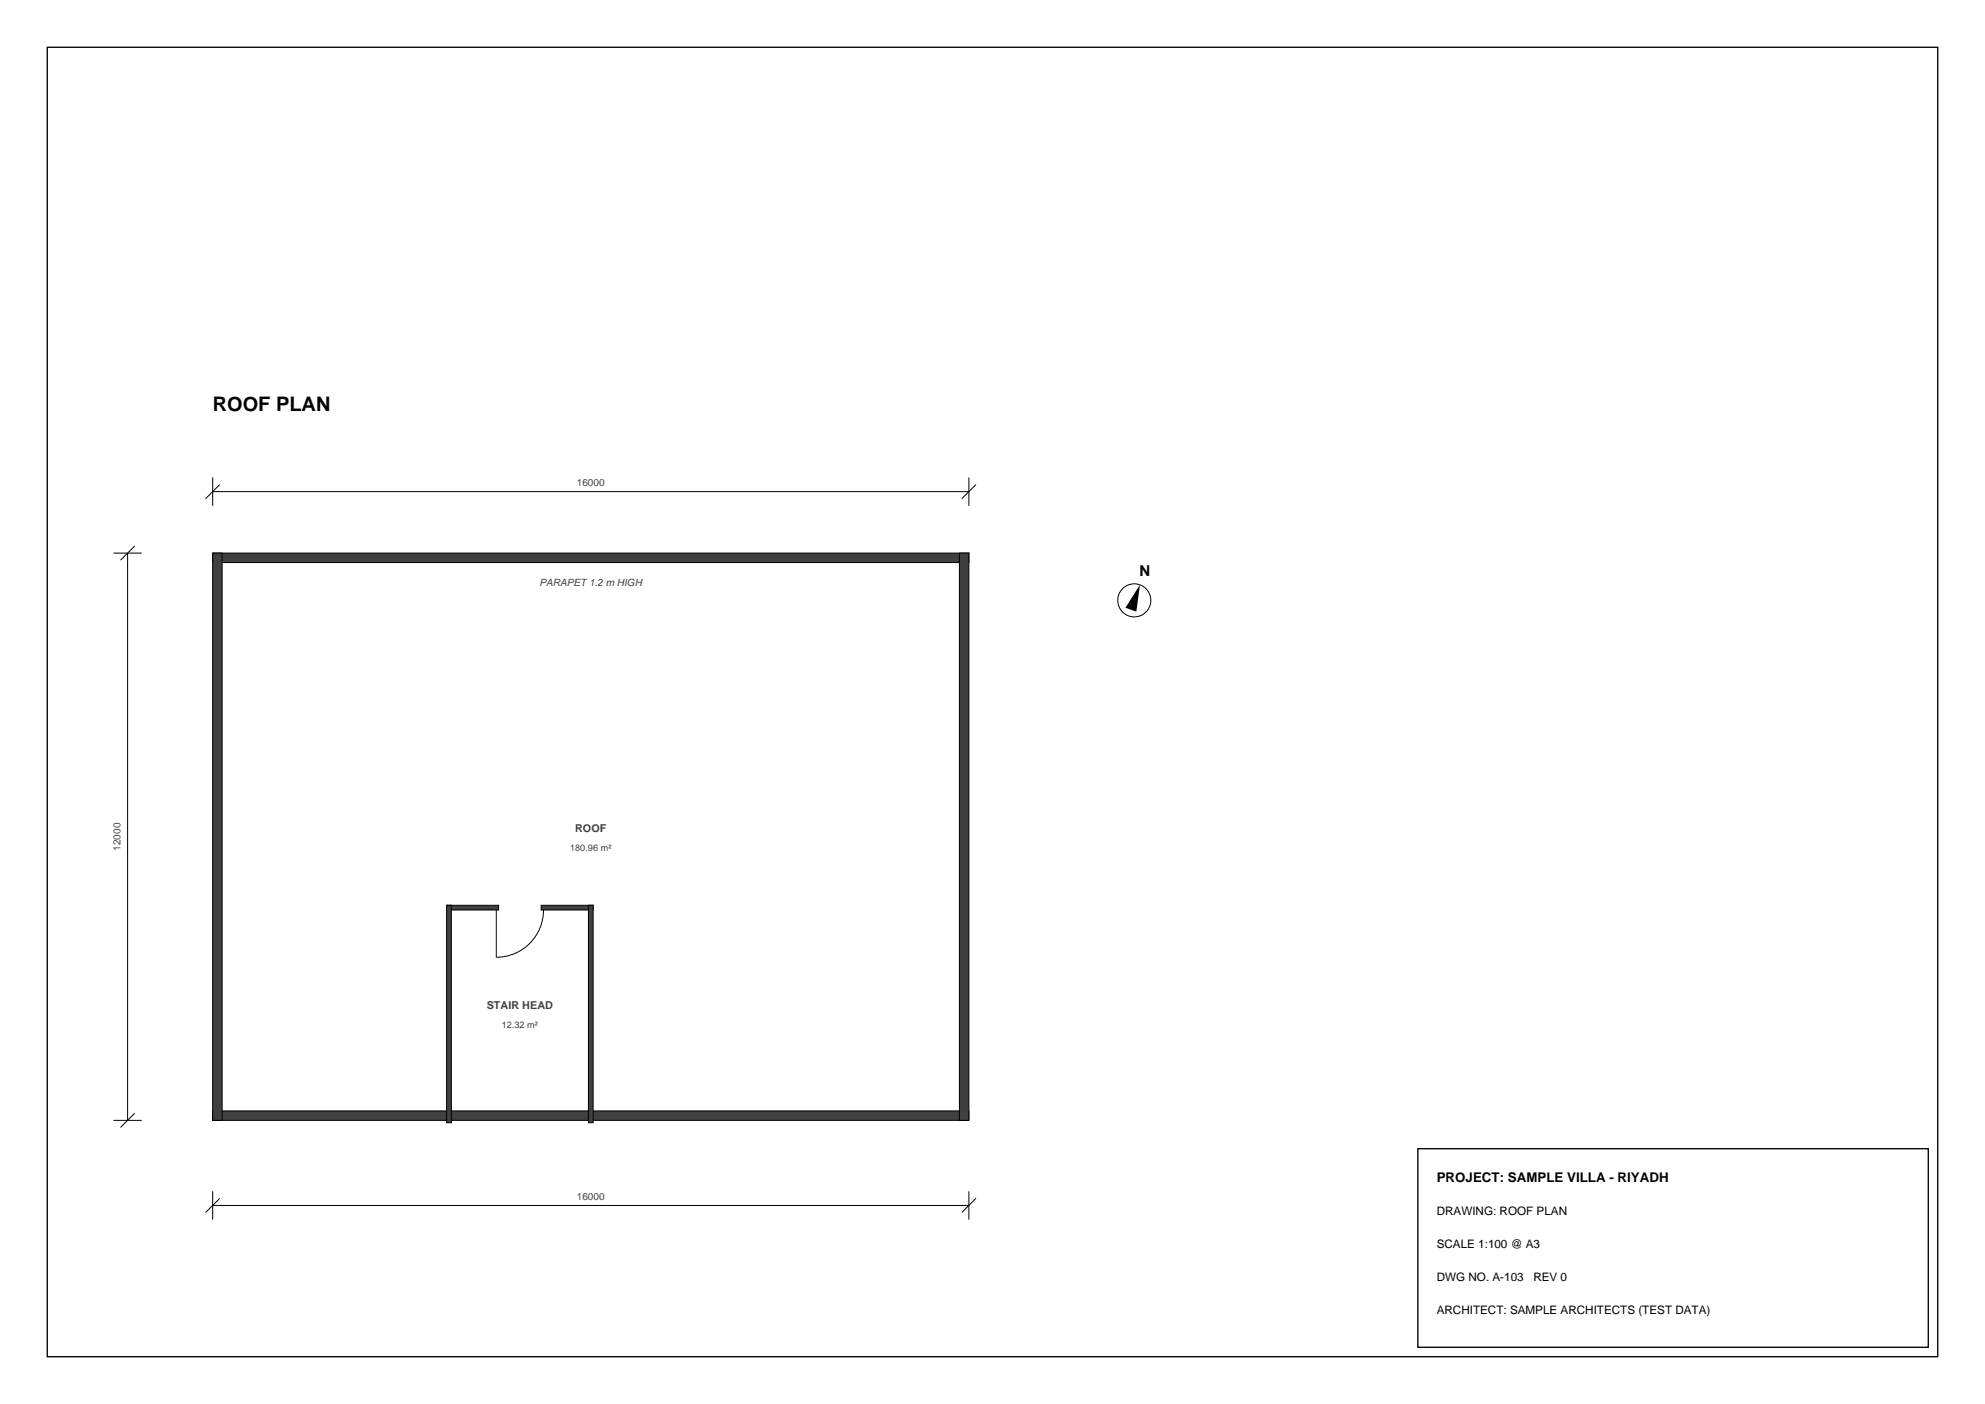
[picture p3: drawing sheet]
<svg xmlns="http://www.w3.org/2000/svg" width="420mm" height="297mm" viewBox="0 0 420 297" stroke-linecap="round" stroke-linejoin="round" font-family="sans-serif">
<g fill="#404040" stroke="#000" stroke-width=".21">
<path d="M45 117h160v2h-160z" fill-rule="evenodd"/>
<path d="M45 235h160v2h-160z" fill-rule="evenodd"/>
<path d="M45 117h2v120h-2z" fill-rule="evenodd"/>
<path d="M203 117h2v120h-2z" fill-rule="evenodd"/>
<path d="M94.5 191.5h11v1h-11z" fill-rule="evenodd"/>
<path d="M114.5 191.5h11v1h-11z" fill-rule="evenodd"/>
<path d="M94.5 191.5h1v46h-1z" fill-rule="evenodd"/>
<path d="M124.5 191.5h1v46h-1z" fill-rule="evenodd"/>
</g>
<g fill="none" stroke="#000" stroke-width=".21">
<path d="M24 117h6M27 117v120M28.5 115.5l-3 3M45 101v6M45 104h160M46.5 102.5l-3 3M205 101v6M206.5 102.5l-3 3M105 192.5v10a10 10 0 0 0 10-10M24 237h6M28.5 235.5l-3 3M45 255h160"/>
<path d="M45 252v6M46.5 253.5l-3 3M205 252v6M206.5 253.5l-3 3"/>
<circle cx="240" cy="127" r="3.5"/>
</g>
<path d="M241.2 123.7l-.8 5.7-2.3-.8z" fill="#000"/>
<path d="M10 10h400v277h-400zM300 243h108v42h-108z" fill="none" stroke="#000" stroke-width=".28"/>
<text font-size="4.2" x="45" y="87">ROOF PLAN</text>
<text font-size="3.2" x="241.1" y="121.8">N</text>
<text font-size="2.8" x="304" y="250">PROJECT: SAMPLE VILLA - RIYADH</text>
<g font-size="2.5">
<text x="304" y="257">DRAWING: ROOF PLAN</text>
<text x="304" y="264">SCALE 1:100 @ A3</text>
<text x="304" y="271">DWG NO. A-103</text>
<text x="324.4" y="271">REV 0</text>
<text x="304" y="278">ARCHITECT: SAMPLE ARCHITECTS (TEST DATA)</text>
</g>
<g font-size="2.3" fill="#404040">
<text x="121.7" y="176">ROOF</text>
<text x="103" y="213.5">STAIR HEAD</text>
</g>
<g font-size="2.1" fill="#404040">
<text x="122.1" y="102.8">16000</text>
<text x="114.2" y="124">PARAPET 1.2 m HIGH</text>
<text x="25.5" y="179.9" transform="rotate(-90 25.5 179.9)">12000</text>
<text x="122.1" y="253.8">16000</text>
</g>
<g font-size="1.9" fill="#404040">
<text x="120.6" y="180">180.96 m²</text>
<text x="106.2" y="217.5">12.32 m²</text>
</g>
</svg>
